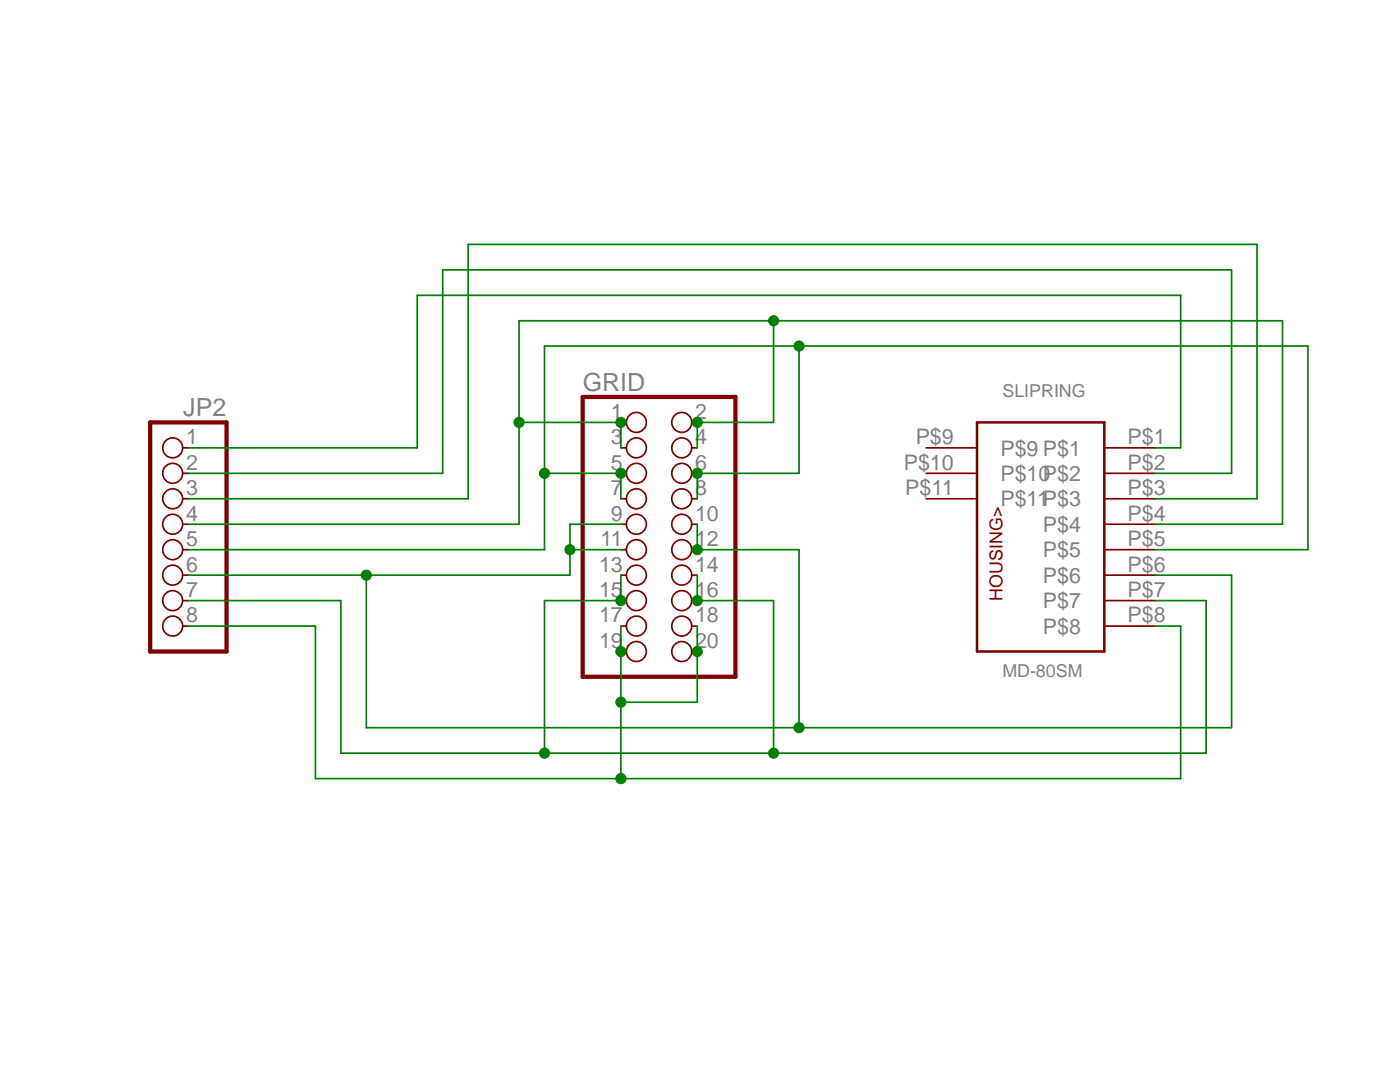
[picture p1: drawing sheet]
<?xml version="1.0" encoding="utf-8"?>
<!DOCTYPE eagle SYSTEM "eagle.dtd">
<eagle version="6.5.0">
<drawing>
<settings>
<setting alwaysvectorfont="no"/>
<setting verticaltext="up"/>
</settings>
<grid distance="0.1" unitdist="inch" unit="inch" style="lines" multiple="1" display="no" altdistance="0.01" altunitdist="inch" altunit="inch"/>
<schematic xreflabel="%F%N/%S.%C%R" xrefpart="/%S.%C%R">
<libraries>
<library name="pinhead">
<symbols>
<symbol name="PINH2X10">
<wire x1="-6.35" y1="-15.24" x2="8.89" y2="-15.24" width="0.4064" layer="94"/>
<wire x1="8.89" y1="-15.24" x2="8.89" y2="12.7" width="0.4064" layer="94"/>
<wire x1="8.89" y1="12.7" x2="-6.35" y2="12.7" width="0.4064" layer="94"/>
<wire x1="-6.35" y1="12.7" x2="-6.35" y2="-15.24" width="0.4064" layer="94"/>
<text x="-6.35" y="13.335" size="1.778" layer="95">&gt;NAME</text>
<text x="-6.35" y="-17.78" size="1.778" layer="96">&gt;VALUE</text>
<pin name="1" x="-2.54" y="10.16" visible="pad" length="short" direction="pas" function="dot"/>
<pin name="2" x="5.08" y="10.16" visible="pad" length="short" direction="pas" function="dot" rot="R180"/>
<pin name="3" x="-2.54" y="7.62" visible="pad" length="short" direction="pas" function="dot"/>
<pin name="4" x="5.08" y="7.62" visible="pad" length="short" direction="pas" function="dot" rot="R180"/>
<pin name="5" x="-2.54" y="5.08" visible="pad" length="short" direction="pas" function="dot"/>
<pin name="6" x="5.08" y="5.08" visible="pad" length="short" direction="pas" function="dot" rot="R180"/>
<pin name="7" x="-2.54" y="2.54" visible="pad" length="short" direction="pas" function="dot"/>
<pin name="8" x="5.08" y="2.54" visible="pad" length="short" direction="pas" function="dot" rot="R180"/>
<pin name="9" x="-2.54" y="0" visible="pad" length="short" direction="pas" function="dot"/>
<pin name="10" x="5.08" y="0" visible="pad" length="short" direction="pas" function="dot" rot="R180"/>
<pin name="11" x="-2.54" y="-2.54" visible="pad" length="short" direction="pas" function="dot"/>
<pin name="12" x="5.08" y="-2.54" visible="pad" length="short" direction="pas" function="dot" rot="R180"/>
<pin name="13" x="-2.54" y="-5.08" visible="pad" length="short" direction="pas" function="dot"/>
<pin name="14" x="5.08" y="-5.08" visible="pad" length="short" direction="pas" function="dot" rot="R180"/>
<pin name="15" x="-2.54" y="-7.62" visible="pad" length="short" direction="pas" function="dot"/>
<pin name="16" x="5.08" y="-7.62" visible="pad" length="short" direction="pas" function="dot" rot="R180"/>
<pin name="17" x="-2.54" y="-10.16" visible="pad" length="short" direction="pas" function="dot"/>
<pin name="18" x="5.08" y="-10.16" visible="pad" length="short" direction="pas" function="dot" rot="R180"/>
<pin name="19" x="-2.54" y="-12.7" visible="pad" length="short" direction="pas" function="dot"/>
<pin name="20" x="5.08" y="-12.7" visible="pad" length="short" direction="pas" function="dot" rot="R180"/>
</symbol>
<symbol name="PINHD8">
<wire x1="-6.35" y1="-10.16" x2="1.27" y2="-10.16" width="0.4064" layer="94"/>
<wire x1="1.27" y1="-10.16" x2="1.27" y2="12.7" width="0.4064" layer="94"/>
<wire x1="1.27" y1="12.7" x2="-6.35" y2="12.7" width="0.4064" layer="94"/>
<wire x1="-6.35" y1="12.7" x2="-6.35" y2="-10.16" width="0.4064" layer="94"/>
<text x="-6.35" y="13.335" size="1.778" layer="95">&gt;NAME</text>
<text x="-6.35" y="-12.7" size="1.778" layer="96">&gt;VALUE</text>
<pin name="1" x="-2.54" y="10.16" visible="pad" length="short" direction="pas" function="dot"/>
<pin name="2" x="-2.54" y="7.62" visible="pad" length="short" direction="pas" function="dot"/>
<pin name="3" x="-2.54" y="5.08" visible="pad" length="short" direction="pas" function="dot"/>
<pin name="4" x="-2.54" y="2.54" visible="pad" length="short" direction="pas" function="dot"/>
<pin name="5" x="-2.54" y="0" visible="pad" length="short" direction="pas" function="dot"/>
<pin name="6" x="-2.54" y="-2.54" visible="pad" length="short" direction="pas" function="dot"/>
<pin name="7" x="-2.54" y="-5.08" visible="pad" length="short" direction="pas" function="dot"/>
<pin name="8" x="-2.54" y="-7.62" visible="pad" length="short" direction="pas" function="dot"/>
</symbol>
</symbols>
<devicesets>
<deviceset name="PINHD-2X10" prefix="JP" uservalue="yes">
<gates>
<gate name="A" symbol="PINH2X10" x="0" y="0"/>
</gates>
<devices>
<device name="" package="2X10">
<connects>
<connect gate="A" pin="1" pad="1"/>
<connect gate="A" pin="10" pad="10"/>
<connect gate="A" pin="11" pad="11"/>
<connect gate="A" pin="12" pad="12"/>
<connect gate="A" pin="13" pad="13"/>
<connect gate="A" pin="14" pad="14"/>
<connect gate="A" pin="15" pad="15"/>
<connect gate="A" pin="16" pad="16"/>
<connect gate="A" pin="17" pad="17"/>
<connect gate="A" pin="18" pad="18"/>
<connect gate="A" pin="19" pad="19"/>
<connect gate="A" pin="2" pad="2"/>
<connect gate="A" pin="20" pad="20"/>
<connect gate="A" pin="3" pad="3"/>
<connect gate="A" pin="4" pad="4"/>
<connect gate="A" pin="5" pad="5"/>
<connect gate="A" pin="6" pad="6"/>
<connect gate="A" pin="7" pad="7"/>
<connect gate="A" pin="8" pad="8"/>
<connect gate="A" pin="9" pad="9"/>
</connects>
<technologies>
<technology name=""/>
</technologies>
</device>
<device name="/90" package="2X10/90">
<connects>
<connect gate="A" pin="1" pad="1"/>
<connect gate="A" pin="10" pad="10"/>
<connect gate="A" pin="11" pad="11"/>
<connect gate="A" pin="12" pad="12"/>
<connect gate="A" pin="13" pad="13"/>
<connect gate="A" pin="14" pad="14"/>
<connect gate="A" pin="15" pad="15"/>
<connect gate="A" pin="16" pad="16"/>
<connect gate="A" pin="17" pad="17"/>
<connect gate="A" pin="18" pad="18"/>
<connect gate="A" pin="19" pad="19"/>
<connect gate="A" pin="2" pad="2"/>
<connect gate="A" pin="20" pad="20"/>
<connect gate="A" pin="3" pad="3"/>
<connect gate="A" pin="4" pad="4"/>
<connect gate="A" pin="5" pad="5"/>
<connect gate="A" pin="6" pad="6"/>
<connect gate="A" pin="7" pad="7"/>
<connect gate="A" pin="8" pad="8"/>
<connect gate="A" pin="9" pad="9"/>
</connects>
<technologies>
<technology name=""/>
</technologies>
</device>
</devices>
</deviceset>
<deviceset name="PINHD-1X8" prefix="JP" uservalue="yes">
<gates>
<gate name="A" symbol="PINHD8" x="0" y="0"/>
</gates>
<devices>
<device name="" package="1X08">
<connects>
<connect gate="A" pin="1" pad="1"/>
<connect gate="A" pin="2" pad="2"/>
<connect gate="A" pin="3" pad="3"/>
<connect gate="A" pin="4" pad="4"/>
<connect gate="A" pin="5" pad="5"/>
<connect gate="A" pin="6" pad="6"/>
<connect gate="A" pin="7" pad="7"/>
<connect gate="A" pin="8" pad="8"/>
</connects>
<technologies>
<technology name=""/>
</technologies>
</device>
<device name="/90" package="1X08/90">
<connects>
<connect gate="A" pin="1" pad="1"/>
<connect gate="A" pin="2" pad="2"/>
<connect gate="A" pin="3" pad="3"/>
<connect gate="A" pin="4" pad="4"/>
<connect gate="A" pin="5" pad="5"/>
<connect gate="A" pin="6" pad="6"/>
<connect gate="A" pin="7" pad="7"/>
<connect gate="A" pin="8" pad="8"/>
</connects>
<technologies>
<technology name=""/>
</technologies>
</device>
</devices>
</deviceset>
</devicesets>
</library>
<library name="mydin">
<symbols>
<symbol name="DIN8">
<pin name="P$1" x="10.16" y="5.08" length="middle" rot="R180"/>
<pin name="P$2" x="10.16" y="2.54" length="middle" rot="R180"/>
<pin name="P$3" x="10.16" y="0" length="middle" rot="R180"/>
<pin name="P$4" x="10.16" y="-2.54" length="middle" rot="R180"/>
<pin name="P$5" x="10.16" y="-5.08" length="middle" rot="R180"/>
<pin name="P$6" x="10.16" y="-7.62" length="middle" rot="R180"/>
<pin name="P$7" x="10.16" y="-10.16" length="middle" rot="R180"/>
<pin name="P$8" x="10.16" y="-12.7" length="middle" rot="R180"/>
<pin name="P$9" x="-12.7" y="5.08" length="middle"/>
<pin name="P$10" x="-12.7" y="2.54" length="middle"/>
<pin name="P$11" x="-12.7" y="0" length="middle"/>
<wire x1="-7.62" y1="7.62" x2="5.08" y2="7.62" width="0.254" layer="94"/>
<wire x1="5.08" y1="7.62" x2="5.08" y2="-15.24" width="0.254" layer="94"/>
<wire x1="5.08" y1="-15.24" x2="-7.62" y2="-15.24" width="0.254" layer="94"/>
<wire x1="-7.62" y1="-15.24" x2="-7.62" y2="7.62" width="0.254" layer="94"/>
<text x="-5.08" y="-10.16" size="1.27" layer="94" rot="R90">HOUSING&gt;</text>
<text x="-5.08" y="10.16" size="1.27" layer="95">&gt;NAME</text>
<text x="-5.08" y="-17.78" size="1.27" layer="96">&gt;VALUE</text>
</symbol>
</symbols>
<devicesets>
<deviceset name="MD-80SM">
<gates>
<gate name="G$1" symbol="DIN8" x="-7.62" y="10.16"/>
</gates>
<devices>
<device name="" package="MINIDIN8PCB">
<connects>
<connect gate="G$1" pin="P$1" pad="P$1"/>
<connect gate="G$1" pin="P$10" pad="P$10"/>
<connect gate="G$1" pin="P$11" pad="P$11"/>
<connect gate="G$1" pin="P$2" pad="P$2"/>
<connect gate="G$1" pin="P$3" pad="P$3"/>
<connect gate="G$1" pin="P$4" pad="P$4"/>
<connect gate="G$1" pin="P$5" pad="P$5"/>
<connect gate="G$1" pin="P$6" pad="P$6"/>
<connect gate="G$1" pin="P$7" pad="P$7"/>
<connect gate="G$1" pin="P$8" pad="P$8"/>
<connect gate="G$1" pin="P$9" pad="P$9"/>
</connects>
<technologies>
<technology name=""/>
</technologies>
</device>
</devices>
</deviceset>
</devicesets>
</library>
</libraries>
<attributes>
</attributes>
<variantdefs>
</variantdefs>
<classes>
<class number="0" name="default" width="0" drill="0">
</class>
</classes>
<parts>
<part name="GRID" library="pinhead" deviceset="PINHD-2X10" device=""/>
<part name="JP2" library="pinhead" deviceset="PINHD-1X8" device=""/>
<part name="SLIPRING" library="mydin" deviceset="MD-80SM" device=""/>
</parts>
<sheets>
<sheet>
<plain>
</plain>
<instances>
<instance part="GRID" gate="A" x="68.58" y="66.04"/>
<instance part="JP2" gate="A" x="20.32" y="63.5" rot="MR0"/>
<instance part="SLIPRING" gate="G$1" x="109.22" y="68.58"/>
</instances>
<busses>
</busses>
<nets>
<net name="N$11" class="0">
<segment>
<wire x1="45.72" y1="88.9" x2="121.92" y2="88.9" width="0.1524" layer="91"/>
<wire x1="121.92" y1="88.9" x2="121.92" y2="73.66" width="0.1524" layer="91"/>
<pinref part="SLIPRING" gate="G$1" pin="P$1"/>
<wire x1="121.92" y1="73.66" x2="119.38" y2="73.66" width="0.1524" layer="91"/>
<pinref part="JP2" gate="A" pin="1"/>
<wire x1="22.86" y1="73.66" x2="45.72" y2="73.66" width="0.1524" layer="91"/>
<wire x1="45.72" y1="73.66" x2="45.72" y2="88.9" width="0.1524" layer="91"/>
</segment>
</net>
<net name="N$2" class="0">
<segment>
<wire x1="48.26" y1="91.44" x2="127" y2="91.44" width="0.1524" layer="91"/>
<wire x1="127" y1="91.44" x2="127" y2="71.12" width="0.1524" layer="91"/>
<pinref part="SLIPRING" gate="G$1" pin="P$2"/>
<wire x1="127" y1="71.12" x2="119.38" y2="71.12" width="0.1524" layer="91"/>
<pinref part="JP2" gate="A" pin="2"/>
<wire x1="22.86" y1="71.12" x2="48.26" y2="71.12" width="0.1524" layer="91"/>
<wire x1="48.26" y1="71.12" x2="48.26" y2="91.44" width="0.1524" layer="91"/>
</segment>
</net>
<net name="N$12" class="0">
<segment>
<wire x1="50.8" y1="93.98" x2="129.54" y2="93.98" width="0.1524" layer="91"/>
<wire x1="129.54" y1="93.98" x2="129.54" y2="68.58" width="0.1524" layer="91"/>
<pinref part="SLIPRING" gate="G$1" pin="P$3"/>
<wire x1="129.54" y1="68.58" x2="119.38" y2="68.58" width="0.1524" layer="91"/>
<pinref part="JP2" gate="A" pin="3"/>
<wire x1="22.86" y1="68.58" x2="50.8" y2="68.58" width="0.1524" layer="91"/>
<wire x1="50.8" y1="68.58" x2="50.8" y2="93.98" width="0.1524" layer="91"/>
</segment>
</net>
<net name="N$1" class="0">
<segment>
<pinref part="GRID" gate="A" pin="2"/>
<pinref part="GRID" gate="A" pin="4"/>
<wire x1="73.66" y1="73.66" x2="73.66" y2="76.2" width="0.1524" layer="91"/>
<wire x1="73.66" y1="76.2" x2="81.28" y2="76.2" width="0.1524" layer="91"/>
<junction x="73.66" y="76.2"/>
<pinref part="GRID" gate="A" pin="1"/>
<pinref part="GRID" gate="A" pin="3"/>
<wire x1="66.04" y1="73.66" x2="66.04" y2="76.2" width="0.1524" layer="91"/>
<pinref part="JP2" gate="A" pin="4"/>
<wire x1="55.88" y1="66.04" x2="22.86" y2="66.04" width="0.1524" layer="91"/>
<wire x1="55.88" y1="66.04" x2="55.88" y2="76.2" width="0.1524" layer="91"/>
<wire x1="55.88" y1="76.2" x2="55.88" y2="86.36" width="0.1524" layer="91"/>
<wire x1="55.88" y1="86.36" x2="81.28" y2="86.36" width="0.1524" layer="91"/>
<pinref part="SLIPRING" gate="G$1" pin="P$4"/>
<wire x1="81.28" y1="86.36" x2="132.08" y2="86.36" width="0.1524" layer="91"/>
<wire x1="132.08" y1="66.04" x2="119.38" y2="66.04" width="0.1524" layer="91"/>
<wire x1="132.08" y1="86.36" x2="132.08" y2="66.04" width="0.1524" layer="91"/>
<wire x1="66.04" y1="76.2" x2="55.88" y2="76.2" width="0.1524" layer="91"/>
<junction x="66.04" y="76.2"/>
<junction x="55.88" y="76.2"/>
<wire x1="81.28" y1="76.2" x2="81.28" y2="86.36" width="0.1524" layer="91"/>
<junction x="81.28" y="86.36"/>
</segment>
</net>
<net name="N$3" class="0">
<segment>
<pinref part="GRID" gate="A" pin="5"/>
<pinref part="GRID" gate="A" pin="7"/>
<wire x1="66.04" y1="68.58" x2="66.04" y2="71.12" width="0.1524" layer="91"/>
<pinref part="JP2" gate="A" pin="5"/>
<wire x1="58.42" y1="63.5" x2="22.86" y2="63.5" width="0.1524" layer="91"/>
<wire x1="58.42" y1="63.5" x2="58.42" y2="71.12" width="0.1524" layer="91"/>
<wire x1="58.42" y1="71.12" x2="58.42" y2="83.82" width="0.1524" layer="91"/>
<wire x1="58.42" y1="83.82" x2="83.82" y2="83.82" width="0.1524" layer="91"/>
<wire x1="83.82" y1="83.82" x2="83.82" y2="71.12" width="0.1524" layer="91"/>
<pinref part="GRID" gate="A" pin="6"/>
<pinref part="GRID" gate="A" pin="8"/>
<wire x1="73.66" y1="68.58" x2="73.66" y2="71.12" width="0.1524" layer="91"/>
<wire x1="83.82" y1="71.12" x2="73.66" y2="71.12" width="0.1524" layer="91"/>
<junction x="73.66" y="71.12"/>
<wire x1="66.04" y1="71.12" x2="58.42" y2="71.12" width="0.1524" layer="91"/>
<junction x="66.04" y="71.12"/>
<junction x="58.42" y="71.12"/>
<wire x1="83.82" y1="83.82" x2="134.62" y2="83.82" width="0.1524" layer="91"/>
<junction x="83.82" y="83.82"/>
<pinref part="SLIPRING" gate="G$1" pin="P$5"/>
<wire x1="134.62" y1="63.5" x2="119.38" y2="63.5" width="0.1524" layer="91"/>
<wire x1="134.62" y1="83.82" x2="134.62" y2="63.5" width="0.1524" layer="91"/>
</segment>
</net>
<net name="N$14" class="0">
<segment>
<pinref part="GRID" gate="A" pin="10"/>
<pinref part="GRID" gate="A" pin="12"/>
<wire x1="73.66" y1="63.5" x2="73.66" y2="66.04" width="0.1524" layer="91"/>
<wire x1="73.66" y1="63.5" x2="83.82" y2="63.5" width="0.1524" layer="91"/>
<junction x="73.66" y="63.5"/>
<wire x1="40.64" y1="45.72" x2="83.82" y2="45.72" width="0.1524" layer="91"/>
<wire x1="83.82" y1="45.72" x2="127" y2="45.72" width="0.1524" layer="91"/>
<pinref part="JP2" gate="A" pin="6"/>
<wire x1="22.86" y1="60.96" x2="40.64" y2="60.96" width="0.1524" layer="91"/>
<wire x1="40.64" y1="60.96" x2="40.64" y2="45.72" width="0.1524" layer="91"/>
<wire x1="40.64" y1="60.96" x2="60.96" y2="60.96" width="0.1524" layer="91"/>
<junction x="40.64" y="60.96"/>
<pinref part="GRID" gate="A" pin="9"/>
<wire x1="66.04" y1="66.04" x2="60.96" y2="66.04" width="0.1524" layer="91"/>
<pinref part="GRID" gate="A" pin="11"/>
<wire x1="66.04" y1="63.5" x2="60.96" y2="63.5" width="0.1524" layer="91"/>
<wire x1="60.96" y1="63.5" x2="60.96" y2="66.04" width="0.1524" layer="91"/>
<wire x1="60.96" y1="60.96" x2="60.96" y2="63.5" width="0.1524" layer="91"/>
<junction x="60.96" y="63.5"/>
<wire x1="83.82" y1="63.5" x2="83.82" y2="45.72" width="0.1524" layer="91"/>
<junction x="83.82" y="45.72"/>
<pinref part="SLIPRING" gate="G$1" pin="P$6"/>
<wire x1="127" y1="60.96" x2="119.38" y2="60.96" width="0.1524" layer="91"/>
<wire x1="127" y1="45.72" x2="127" y2="60.96" width="0.1524" layer="91"/>
</segment>
</net>
<net name="N$17" class="0">
<segment>
<pinref part="GRID" gate="A" pin="13"/>
<pinref part="GRID" gate="A" pin="15"/>
<wire x1="66.04" y1="58.42" x2="66.04" y2="60.96" width="0.1524" layer="91"/>
<wire x1="66.04" y1="58.42" x2="58.42" y2="58.42" width="0.1524" layer="91"/>
<junction x="66.04" y="58.42"/>
<pinref part="GRID" gate="A" pin="14"/>
<pinref part="GRID" gate="A" pin="16"/>
<wire x1="73.66" y1="58.42" x2="73.66" y2="60.96" width="0.1524" layer="91"/>
<wire x1="73.66" y1="58.42" x2="81.28" y2="58.42" width="0.1524" layer="91"/>
<junction x="73.66" y="58.42"/>
<pinref part="SLIPRING" gate="G$1" pin="P$7"/>
<wire x1="119.38" y1="58.42" x2="124.46" y2="58.42" width="0.1524" layer="91"/>
<wire x1="124.46" y1="58.42" x2="124.46" y2="43.18" width="0.1524" layer="91"/>
<wire x1="124.46" y1="43.18" x2="81.28" y2="43.18" width="0.1524" layer="91"/>
<wire x1="81.28" y1="43.18" x2="58.42" y2="43.18" width="0.1524" layer="91"/>
<wire x1="58.42" y1="43.18" x2="38.1" y2="43.18" width="0.1524" layer="91"/>
<wire x1="38.1" y1="43.18" x2="38.1" y2="58.42" width="0.1524" layer="91"/>
<pinref part="JP2" gate="A" pin="7"/>
<wire x1="38.1" y1="58.42" x2="22.86" y2="58.42" width="0.1524" layer="91"/>
<wire x1="81.28" y1="58.42" x2="81.28" y2="43.18" width="0.1524" layer="91"/>
<junction x="81.28" y="43.18"/>
<wire x1="58.42" y1="58.42" x2="58.42" y2="43.18" width="0.1524" layer="91"/>
<junction x="58.42" y="43.18"/>
</segment>
</net>
<net name="N$4" class="0">
<segment>
<pinref part="SLIPRING" gate="G$1" pin="P$8"/>
<wire x1="121.92" y1="55.88" x2="119.38" y2="55.88" width="0.1524" layer="91"/>
<pinref part="GRID" gate="A" pin="17"/>
<pinref part="GRID" gate="A" pin="19"/>
<wire x1="66.04" y1="55.88" x2="66.04" y2="53.34" width="0.1524" layer="91"/>
<wire x1="66.04" y1="53.34" x2="66.04" y2="48.26" width="0.1524" layer="91"/>
<junction x="66.04" y="53.34"/>
<wire x1="66.04" y1="48.26" x2="73.66" y2="48.26" width="0.1524" layer="91"/>
<pinref part="GRID" gate="A" pin="20"/>
<wire x1="73.66" y1="48.26" x2="73.66" y2="53.34" width="0.1524" layer="91"/>
<pinref part="GRID" gate="A" pin="18"/>
<wire x1="73.66" y1="53.34" x2="73.66" y2="55.88" width="0.1524" layer="91"/>
<junction x="73.66" y="53.34"/>
<wire x1="35.56" y1="40.64" x2="66.04" y2="40.64" width="0.1524" layer="91"/>
<wire x1="66.04" y1="40.64" x2="121.92" y2="40.64" width="0.1524" layer="91"/>
<pinref part="JP2" gate="A" pin="8"/>
<wire x1="22.86" y1="55.88" x2="35.56" y2="55.88" width="0.1524" layer="91"/>
<wire x1="35.56" y1="55.88" x2="35.56" y2="40.64" width="0.1524" layer="91"/>
<wire x1="66.04" y1="48.26" x2="66.04" y2="40.64" width="0.1524" layer="91"/>
<junction x="66.04" y="48.26"/>
<junction x="66.04" y="40.64"/>
<wire x1="121.92" y1="55.88" x2="121.92" y2="40.64" width="0.1524" layer="91"/>
</segment>
</net>
</nets>
</sheet>
</sheets>
</schematic>
</drawing>
</eagle>
